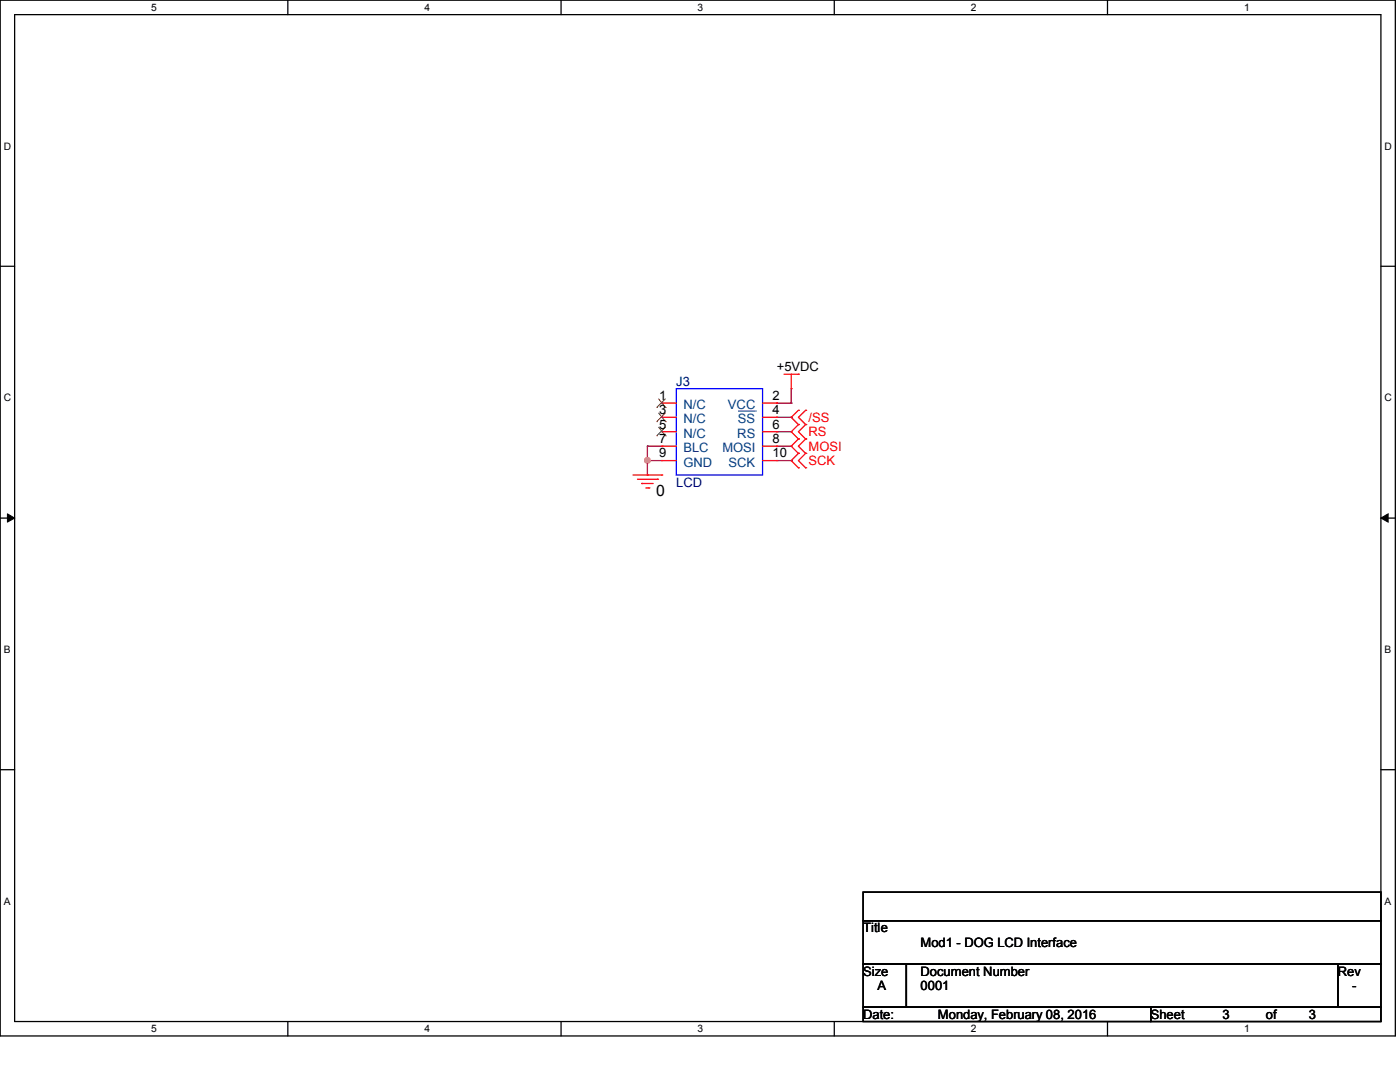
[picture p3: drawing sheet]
<svg xmlns="http://www.w3.org/2000/svg" width="279mm" height="216mm" viewBox="0 0 279 216" stroke-linecap="round" stroke-linejoin="round" font-family="sans-serif">
<path d="M0 0h278.5v206.7h-278.5zM2.9 2.9h272.7v200.9h-272.7z" fill="none" stroke="#000" stroke-width=".25"/>
<g fill="#fff">
<path d="M30.2 .3h1.1v2.3h-1.1z"/>
<path d="M30.2 204.1h1.1v2.3h-1.1z"/>
</g>
<path d="M57.4 0v2.9M57.4 203.8v2.9" fill="none" stroke="#000" stroke-width=".25"/>
<g fill="#fff">
<path d="M84.7 .3h1.1v2.3h-1.1z"/>
<path d="M84.7 204.1h1.1v2.3h-1.1z"/>
</g>
<path d="M112 0v2.9M112 203.8v2.9" fill="none" stroke="#000" stroke-width=".25"/>
<g fill="#fff">
<path d="M139.2 .3h1.1v2.3h-1.1z"/>
<path d="M139.2 204.1h1.1v2.3h-1.1z"/>
</g>
<path d="M166.5 0v2.9M166.5 203.8v2.9" fill="none" stroke="#000" stroke-width=".25"/>
<g fill="#fff">
<path d="M193.8 .3h1.1v2.3h-1.1z"/>
<path d="M193.8 204.1h1.1v2.3h-1.1z"/>
</g>
<path d="M221 0v2.9M221 203.8v2.9" fill="none" stroke="#000" stroke-width=".25"/>
<g fill="#fff">
<path d="M248.3 .3h1.1v2.3h-1.1z"/>
<path d="M248.3 204.1h1.1v2.3h-1.1z"/>
<path d="M.8 28h1.4v2.3h-1.4z"/>
<path d="M276.3 28h1.4v2.3h-1.4z"/>
<path d="M.8 78.2h1.4v2.3h-1.4z"/>
<path d="M276.3 78.2h1.4v2.3h-1.4z"/>
</g>
<path d="M0 53.1h2.9M275.6 53.1h2.9" fill="none" stroke="#000" stroke-width=".25"/>
<g fill="#fff">
<path d="M.8 128.5h1.3v2.2h-1.3z"/>
<path d="M276.3 128.5h1.3v2.2h-1.3z"/>
</g>
<path d="M0 103.4h2.9M275.6 103.4h2.9" fill="none" stroke="#000" stroke-width=".25"/>
<path d="M1.5 102.5l1.4 .9-1.4 .8zM275.6 103.4l1.4-.9v1.7z" fill="#000" stroke="#000" stroke-width=".2"/>
<g fill="#fff">
<path d="M.8 178.7h1.3v2.2h-1.3z"/>
<path d="M276.3 178.7h1.3v2.2h-1.3z"/>
</g>
<path d="M0 153.6h2.9M275.6 153.6h2.9M172.3 178h103.3v5.7h-103.3zM172.3 183.7h103.3v8.7h-103.3zM172.3 192.4h8.6v8.6h-8.6zM180.9 192.4h86.1v8.6h-86.1zM267 192.4h8.6v8.6h-8.6zM172.3 201h57.4v2.8h-57.4zM229.7 201h45.9v2.8h-45.9z" fill="none" stroke="#000" stroke-width=".25"/>
<g fill="none" stroke="#800040" stroke-width=".25">
<path d="M157.9 77.6v2.8M129.2 91.9h.1M129.2 94.8h.1M129.2 89h.1M129.2 91.9h2.9M129.2 89v5.8M129.2 89h2.9M155 80.4h.1M155 91.9h2.9M155 80.4h2.9M155 83.3h2.9M155 86.1h2.9"/>
<path d="M155 89h2.9M157.9 80.4h.1M157.9 83.3h.1M157.9 86.1h.1M157.9 89h.1M157.9 91.9h.1"/>
</g>
<circle cx="129.2" cy="91.9" r=".55" fill="#f0f" stroke="#f0f" stroke-width=".25"/>
<g fill="none" stroke="#f00" stroke-width=".25">
<path d="M156.5 74.7h2.8M157.9 77.6h.1M157.9 74.7v2.9M159.3 74.7h.1M126.3 94.8h5.8M127.2 95.6h4M128.1 96.5h.1M128.1 96.5h2.2M128.9 97.4h.6M129.5 97.4h.1M131.2 95.6h.1M132.1 94.8h.1"/>
<path d="M132.1 80.4h.1M132.1 83.3h.1M132.1 86.1h.1M132.1 89h.1M132.1 91.9h.1M132.1 80.4h2.9M132.1 83.3h2.9M132.1 86.1h2.9M132.1 89h2.9M132.1 91.9h2.9M152.2 80.4h2.8M152.2 83.3h2.8"/>
<path d="M152.2 86.1h2.8M152.2 89h2.8M152.2 91.9h2.8M155 80.4h.1M155 83.3h.1M155 86.1h.1M155 89h.1M155 91.9h.1M159.3 81.9h.1M159.3 84.7h.1M159.3 87.6h.1M159.3 90.5h.1"/>
<path d="M159.3 93.3h.1M159.3 81.9l-1.4 1.4 1.4 1.4M159.3 87.6l-1.4 1.4 1.4 1.5M159.3 90.5l-1.4 1.4 1.4 1.4M159.3 84.7l-1.4 1.4 1.4 1.5M160.8 84.7h.1M160.8 81.9h.1M160.8 90.5h.1M160.8 87.6h.1M160.8 93.3h.1M160.8 81.9l-1.5 1.4 1.5 1.4M160.8 87.6l-1.5 1.4 1.5 1.5"/>
<path d="M160.8 90.5l-1.5 1.4 1.5 1.4M160.8 84.7l-1.5 1.4 1.5 1.5"/>
</g>
<path d="M135 77.6h17.2v17.2h-17.2z" fill="none" stroke="#00f" stroke-width=".25"/>
<path d="M131.4 79.6l1.4 1.7M132.8 79.6l-1.7 1.7M131.1 81.3h.1M131.1 84.1h.1M131.1 87h.1M131.4 82.4l1.4 1.7M131.4 85.2l1.4 1.8M132.8 81.3h.1M132.8 84.1h.1M132.8 87h.1M132.8 82.4l-1.7 1.7M132.8 85.2l-1.7 1.8" fill="none" stroke="#804000" stroke-width=".2"/>
<path d="M147.3 82h3.5M150.8 82h.1" fill="none" stroke="#004080" stroke-width=".2"/>
<text font-size="3.1" x="130.9" y="99">0</text>
<g font-size="2.6" fill="#000080">
<text x="135" y="77">J3</text>
<text x="135" y="97.1">LCD</text>
</g>
<g font-size="2.6">
<text x="155" y="74.1">+5VDC</text>
<text x="131.5" y="79.8">1</text>
<text x="131.5" y="82.6">3</text>
<text x="154.2" y="79.8">2</text>
<text x="154.2" y="82.6">4</text>
<text x="131.5" y="85.5">5</text>
<text x="131.5" y="88.4">7</text>
<text x="154.2" y="85.5">6</text>
<text x="154.2" y="88.4">8</text>
<text x="131.5" y="91.3">9</text>
<text x="154.2" y="91.3">10</text>
<text x="172.3" y="186.1">Title</text>
<text x="183.7" y="188.9">Mod1 - DOG LCD Interface</text>
<text x="172.3" y="194.7">Size</text>
<text x="175.1" y="197.6">A</text>
<text x="183.7" y="194.7">Document Number</text>
<text x="183.7" y="197.6">0001</text>
<text x="267" y="194.7">Rev</text>
<text x="269.8" y="197.6">-</text>
<text x="172.3" y="203.3">Date:</text>
<text x="187.2" y="203.3">Monday, February 08, 2016</text>
<text x="229.7" y="203.3">Sheet</text>
<text x="244" y="203.3">3</text>
<text x="252.6" y="203.3">of</text>
<text x="261.2" y="203.3">3</text>
</g>
<g font-size="2.6" fill="#004080">
<text x="136.4" y="81.6">N/C</text>
<text x="145.3" y="81.6">VCC</text>
<text x="136.4" y="84.5">N/C</text>
<text x="136.4" y="87.3">N/C</text>
<text x="147.1" y="87.3">RS</text>
<text x="147.3" y="84.5">SS</text>
<text x="136.4" y="90.2">BLC</text>
<text x="136.4" y="93.1">GND</text>
<text x="144.2" y="90.2">MOSI</text>
<text x="145.4" y="93.1">SCK</text>
</g>
<g font-size="2.6" fill="#f00">
<text x="161.4" y="84.2">/SS</text>
<text x="161.4" y="89.9">MOSI</text>
<text x="161.4" y="87">RS</text>
<text x="161.4" y="92.8">SCK</text>
</g>
<g font-size="2">
<text x="30.2" y="2.2">5</text>
<text x="84.7" y="2.2">4</text>
<text x="139.2" y="2.2">3</text>
<text x="193.7" y="2.2">2</text>
<text x="248.3" y="2.2">1</text>
<text x=".8" y="29.9">D</text>
<text x="276.3" y="29.9">D</text>
<text x=".8" y="80.1">C</text>
<text x="276.3" y="80.1">C</text>
<text x=".8" y="130.3">B</text>
<text x="276.3" y="130.3">B</text>
<text x=".8" y="180.5">A</text>
<text x="276.3" y="180.5">A</text>
<text x="30.2" y="206">5</text>
<text x="84.7" y="206">4</text>
<text x="139.2" y="206">3</text>
<text x="193.7" y="206">2</text>
<text x="248.3" y="206">1</text>
</g>
</svg>
